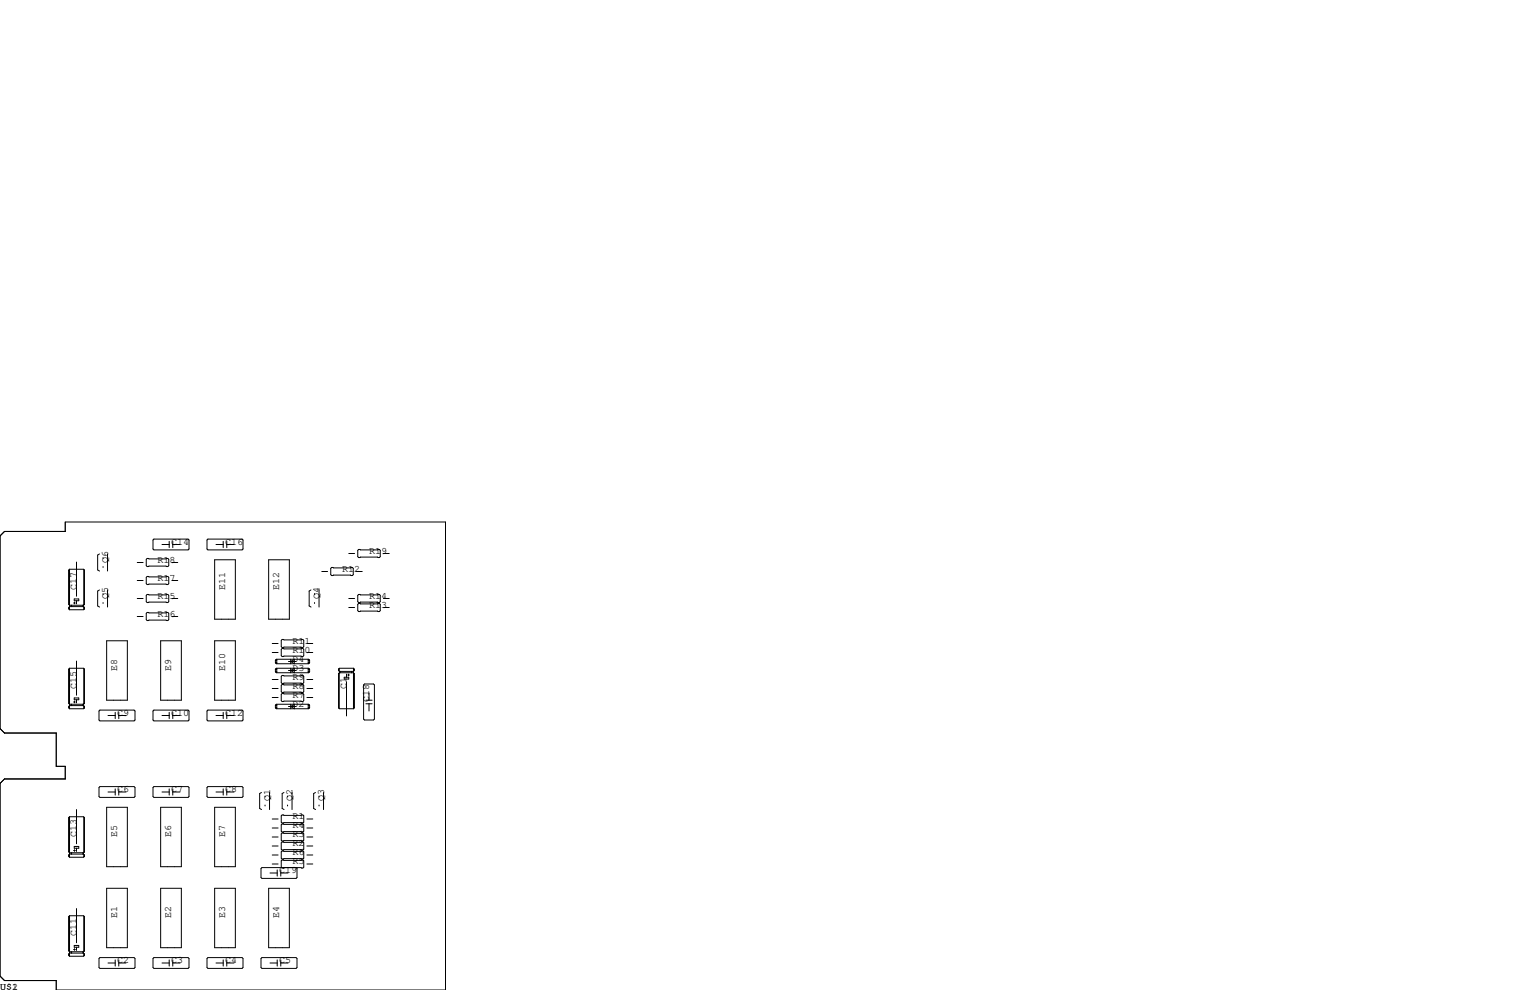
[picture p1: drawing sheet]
<svg xmlns="http://www.w3.org/2000/svg" width="432mm" height="279mm" viewBox="0 0 432 279" stroke-linecap="round" stroke-linejoin="round" font-family="sans-serif">
<g fill="none" stroke="#000" stroke-width=".28">
<path d="M0 151.3l1.3-1.3h17.1v-2.7h107.3v132.1h-109.8v-2.7h-14.6l-1.3-1.2v-54.4l1.3-1.3h17.1v-3.5h-2.5v-9.4h-14.6l-1.3-1.3zM21.6 158.6v9.7M28.1 156.3l-.5 .4v4.1l.5 .4M29.1 157.3v.3M29.1 159.9v.3M30.3 156.3v4.9M38.7 158.7h1.7M41.3 157.9l.2-.3h5.9l.2 .3v1.7l-.2 .3h-5.9l-.2-.3zM43.4 152.1h9.7l.2 .3v2.5l-.2 .3h-9.7l-.2-.3v-2.5zM45.7 153.7h2.1M47.8 152.8v1.8M48.5 158.7h1.7"/>
<path d="M48.8 153.7h2M48.8 152.8v1.8M58.4 152.4l.3-.3h9.6l.3 .3v2.5l-.3 .3h-9.6l-.3-.3zM60.6 158h5.8v16.8h-5.8zM61 153.7h2M63 152.8v1.8M64 153.7h2M64 152.8v1.8M75.8 158h5.9v16.8h-5.9zM98.4 156.2h1.7M101 155.3l.2-.2h5.9l.2 .2v1.8l-.2 .3h-5.9l-.2-.3zM108.2 156.2h1.7"/>
<path d="M19.5 160.9v9.7M19.5 171.4v.4M19.6 160.7l-.2 .2v9.7l.2 .2h4M19.6 160.7v11.4M19.6 160.7h4l.2 .2v9.7M19.7 170.9v.2M20.2 170.8v.4M20.8 170.2h.5M21 169h1.2v.5h-1.2zM21 169.9v.5M21.6 169.5v.9M23.4 170.8v.4"/>
<path d="M23.5 170.8v.4M23.6 171.2h-4l-.2 .2v.4l.2 .3M23.6 171.2l.2 .2v.4M23.6 170.8v.4M23.7 160.8v9.9M23.7 171.3v.7M23.8 160.9v9.7M23.8 171.4v.4M23.8 171.8l-.2 .3h-4M23.8 170.6l-.2 .2M28.1 166.5l-.5 .3v4.2l.5 .3M29.1 167.5v.3"/>
<path d="M29.1 170v.3M30.3 166.5v4.8M38.7 174h1.7M38.7 168.9h1.7M38.7 163.8h1.7M41.3 162.9l.2-.2h5.9l.2 .2v1.8l-.2 .3h-5.9l-.2-.3zM41.3 173.1l.2-.3h5.9l.2 .3v1.8l-.2 .2h-5.9l-.2-.2zM41.5 167.8h5.9l.2 .2v1.8l-.2 .3h-5.9l-.2-.3v-1.8zM48.5 174h1.7M48.5 168.9h1.7M48.5 163.8h1.7M87.8 166.5l-.6 .3v4.2l.6 .3"/>
<path d="M88.8 167.5v.3M88.8 170v.3M90 166.5v4.8M90.8 161.3h1.7M93.6 160.1h5.8l.3 .3v1.8l-.3 .2h-5.8l-.3-.2v-1.8zM98.4 168.9h1.7M98.4 171.4h1.7M100.6 161.3h1.6M101 168l.2-.2h5.9l.2 .2v1.8l-.2 .3h-5.9l-.2-.3zM101 170.6l.2-.3h5.9l.2 .3v1.7l-.2 .3h-5.9l-.2-.3zM108.2 168.9h1.7M108.2 171.4h1.7"/>
<path d="M19.5 188.8v9.7M19.5 199.4v.4M19.6 188.6h4l.2 .2v9.7M19.6 188.6l-.2 .2v9.7l.2 .3h4M19.6 188.6v11.4M19.7 198.9v.1M20.2 198.8v.3M20.8 198.1h.5M21 197h1.2v.5h-1.2zM21 197.9v.5M21.6 186.6v9.6M21.6 197.5v.9"/>
<path d="M23.4 198.8v.3M23.5 198.8v.3M23.6 199.1h-4l-.2 .3v.4l.2 .2M23.6 199.1l.2 .3v.4M23.6 198.8v.3M23.7 188.7v9.9M23.7 199.3v.6M23.8 199.4v.4M23.8 188.8v9.7M23.8 199.8l-.2 .2h-4M23.8 198.5l-.2 .3M30.1 180.8h5.8v16.8h-5.8z"/>
<path d="M45.3 180.8h5.9v16.8h-5.9zM60.6 180.8h5.8v16.8h-5.8zM76.8 194.3h1.7M76.8 184.1h1.7M76.8 181.6h1.7M76.8 196.8h1.7M76.8 191.8h1.7M77.7 186.3v.8M77.7 188.8v.8M77.7 199v.8M77.7 189.6l.4 .3M77.7 189.6h.4"/>
<path d="M77.7 188.8h.4M77.7 199.8l.4 .2M77.7 199.8h.4M77.7 199h.4M77.7 187.1l.4 .2M77.7 187.1h.4M77.7 186.3h.4M77.9 189.6l.2 .1M77.9 199.8l.2 .1M77.9 187.1l.2 .1M78.1 188.6l-.4 .2M78.1 186.1v1.2"/>
<path d="M78.1 188.6v1.3M78.1 198.8v1.2M78.1 188.7l-.2 .1M78.1 198.8l-.4 .2M78.1 198.9l-.2 .1M78.1 186.1l-.4 .2M78.1 186.2l-.2 .1M79.6 180.5h5.9l.2 .2v1.8l-.2 .3h-5.9l-.2-.3v-1.8zM79.6 183h5.9l.2 .3v1.7l-.2 .3h-5.9l-.2-.3v-1.7zM79.6 190.6h5.9l.2 .3v1.8l-.2 .2h-5.9l-.2-.2v-1.8zM79.6 193.2h5.9l.2 .2v1.8l-.2 .3h-5.9l-.2-.3v-1.8zM79.6 195.7h5.9l.2 .3v1.7l-.2 .3h-5.9l-.2-.3v-1.7z"/>
<path d="M81.4 189.2h2.2M81.4 199.4h2.2M81.4 186.7h2.2M82 186.7l1.1-.6v1.2zM82 189.2l1.1-.6v1.3zM82 199.4l1.1-.6v1.2zM82 186.1v1.2M82 188.6v1.3M82 198.8v1.2M86.6 194.3h1.7M86.6 184.1h1.7M86.6 181.6h1.7"/>
<path d="M86.6 196.8h1.7M86.6 191.8h1.7M87 188.6h-8.9M87 198.8h-8.9M87 186.1h-8.9M87 188.6l.4 .2M87 186.1v1.2M87 188.6v1.3M87 198.8v1.2M87 189.6h.4M87 188.8h.4M87 188.7l.2 .1"/>
<path d="M87 189.9h-8.9M87 198.8l.4 .2M87 199.8h.4M87 199h.4M87 198.9l.2 .1M87 186.1l.4 .2M87 187.1h.4M87 186.3h.4M87 186.2l.2 .1M87 187.3h-8.9M87.2 189.6l-.2 .1M87.2 199.8l-.2 .1"/>
<path d="M87.2 187.1l-.2 .1M87.4 186.3v.8M87.4 188.8v.8M87.4 199v.8M87.4 189.6l-.4 .3M87.4 199.8l-.4 .2M87.4 187.1l-.4 .2M95.6 188.8h.1M95.6 190.1v9.7l.2 .2h4M95.6 188.8v.4l.2 .3M95.6 190.1h.1M95.7 188.7v.7"/>
<path d="M95.7 190v9.9M95.8 189.9h4l.2 .2v9.7l-.2 .2M95.8 189.5v.4M95.8 189.9l-.2 .2M95.9 189.5v.4M97.2 191.1h1.2v.5h-1.2zM97.8 190.2v.9M97.8 192.4v9.7M98.1 190.5h.5M98.4 190.2v.6M99.2 189.5v.4M99.6 189.6v.1"/>
<path d="M99.8 188.6h-4l-.2 .2M99.8 188.6l.2 .2v.4l-.2 .3h-4M99.8 188.6v11.4M99.9 188.8v.4M99.9 190.1v9.7M102.6 193.3l.3-.3h2.5l.3 .3v9.6l-.3 .3h-2.5l-.3-.3zM103.3 197.6h1.7M103.3 198.6h1.7M104.1 195.6v2M104.1 198.6v2.1M28.2 200.4h9.6l.3 .3v2.5l-.3 .3h-9.6l-.3-.3v-2.5zM30.5 201.9h2"/>
<path d="M32.5 201v1.8M33.5 201.9h2.1M33.5 201v1.8M43.4 200.4h9.7l.2 .3v2.5l-.2 .3h-9.7l-.2-.3v-2.5zM45.7 201.9h2.1M47.8 201v1.8M48.8 201v1.8M48.8 201.9h2M58.7 200.4h9.6l.3 .3v2.5l-.3 .3h-9.6l-.3-.3v-2.5zM61 201.9h2M63 201v1.8M64 201v1.8"/>
<path d="M64 201.9h2M87 200h-8.9M19.5 230.8v9.6M19.6 230.5l-.2 .3v9.6l.2 .3h4M19.6 230.5v11.4M19.6 230.5h4l.2 .3v9.6M21 238.9h1.2v.5h-1.2zM21 239.8v.5M21.6 228.5v9.6M21.6 239.4v.9M23.7 230.6v9.9M23.8 230.8v9.6"/>
<path d="M28.2 222h9.6l.3 .2v2.6l-.3 .2h-9.6l-.3-.2v-2.6zM30.1 227.8h5.8v16.8h-5.8zM30.5 223.5h2M32.5 222.6v1.8M33.5 222.6v1.8M33.5 223.5h2.1M43.4 222h9.7l.2 .2v2.6l-.2 .2h-9.7l-.2-.2v-2.6zM45.3 227.8h5.9v16.8h-5.9zM45.7 223.5h2.1M47.8 222.6v1.8M48.8 222.6v1.8M48.8 223.5h2"/>
<path d="M58.7 222h9.6l.3 .2v2.6l-.3 .2h-9.6l-.3-.2v-2.6zM60.6 227.8h5.8v16.8h-5.8zM61 223.5h2M63 222.6v1.8M64 222.6v1.8M64 223.5h2M73.8 223.6l-.5 .4v4.2l.5 .3M74.8 224.7v.2M74.8 227.2v.3M76.1 223.6v4.9M76.8 231.1h1.7M76.8 233.7h1.7"/>
<path d="M76.8 238.8h1.7M76.8 236.2h1.7M79.6 230h5.9l.2 .3v1.7l-.2 .3h-5.9l-.2-.3v-1.7zM79.6 232.5h5.9l.2 .3v1.8l-.2 .2h-5.9l-.2-.2v-1.8zM79.6 235.1h5.9l.2 .2v1.8l-.2 .3h-5.9l-.2-.3v-1.8zM79.6 237.6h5.9l.2 .3v1.7l-.2 .3h-5.9l-.2-.3v-1.7zM80.1 223.6l-.5 .4v4.2l.6 .3M81.2 224.7v.2M81.2 227.2v.3M82.4 223.6v4.9M86.6 231.1h1.7M86.6 233.7h1.7"/>
<path d="M86.6 238.8h1.7M86.6 236.2h1.7M89 223.6l-.5 .4v4.2l.6 .3M90 224.7v.2M90 227.2v.3M91.3 223.6v4.9M19.5 241.3v.4M19.5 258.7v9.7M19.6 258.4l-.2 .3v9.7l.2 .2h4M19.6 258.4v11.5M19.6 258.4l4.1 .2M19.7 240.8v.1"/>
<path d="M20.2 240.7v.3M20.8 240h.5M21.6 256.4v9.7M23.4 240.7v.3M23.5 240.7v.3M23.6 241h-4l-.2 .3v.4l.2 .2M23.6 241l.2 .3v.4M23.6 240.7v.3M23.7 258.6l.1 9.8M23.7 241.2v.6M23.7 258.6v9.9M23.8 241.3v.4"/>
<path d="M23.8 258.7v9.7M23.8 241.7l-.2 .2h-4M23.8 240.4l-.2 .3M30.1 250.7h5.8v16.8h-5.8zM45.3 250.7h5.9v16.8h-5.9zM60.6 250.7h5.8v16.8h-5.8zM75.8 250.7h5.9v16.8h-5.9zM76.2 246.4h2M76.8 243.8h1.7M76.8 241.3h1.7M78.2 245.5v1.8M79.2 245.5v1.8"/>
<path d="M79.2 246.4h2.1M79.6 240.2h5.9l.2 .2v1.8l-.2 .2h-5.9l-.2-.2v-1.8zM80.1 244.9l-.5 .1-.2-.3v-1.7l.2-.3h5.9l.2 .3v1.7l-.2 .3-11.6-.1-.2 .2v2.5l.2 .3h9.7l.2-.3v-2.5l-.2-.2M86.6 243.8h1.7M86.6 241.3h1.7M19.5 269.2v.4M19.7 268.7v.2M20.2 268.6v.4M20.8 268h.5M21 266.8h1.2v.5h-1.2zM21 267.7v.5M21.6 267.3v.9"/>
<path d="M23.4 268.6v.4M23.5 268.6v.4M23.6 269h-4l-.2 .2v.4l.2 .3M23.6 269l.2 .2v.4M23.6 268.6v.4M23.7 269.1v.6M23.8 269.2v.4M23.8 269.6l-.2 .3h-4M23.8 268.4l-.2 .2M28.2 270.3h9.6l.3 .2v2.5l-.3 .3h-9.6l-.3-.3v-2.5zM30.5 271.8h2M32.5 270.9v1.8"/>
<path d="M33.5 270.9v1.8M33.5 271.8h2.1M43.2 270.5l.2-.2h9.7l.2 .2v2.5l-.2 .3h-9.7l-.2-.3zM45.7 271.8h2.1M47.8 270.9v1.8M48.8 270.9v1.8M48.8 271.8h2M58.4 270.5l.3-.2h9.6l.3 .2v2.5l-.3 .3h-9.6l-.3-.3zM61 271.8h2M63 270.9v1.8M64 270.9v1.8M64 271.8h2"/>
<path d="M73.7 270.5l.2-.2h9.7l.2 .2v2.5l-.2 .3h-9.7l-.2-.3zM76.2 271.8h2M78.2 270.9v1.8M79.2 271.8h2.1M79.2 270.9v1.8"/>
</g>
<g font-size="2.8">
<text x="48.3" y="153.7">C14</text>
<text x="63.5" y="153.7">C16</text>
<text x="30.5" y="158.8" transform="rotate(-90 30.5 158.8)">Q6</text>
<text x="44.4" y="158.8">R18</text>
<text x="96.5" y="161.3">R12</text>
<text x="104.1" y="156.2">R19</text>
<text x="21.6" y="166.4" transform="rotate(-90 21.6 166.4)">C17</text>
<text x="44.4" y="163.8">R17</text>
<text x="63.5" y="166.4" transform="rotate(-90 63.5 166.4)">E11</text>
<text x="78.7" y="166.4" transform="rotate(-90 78.7 166.4)">E12</text>
<text x="30.5" y="168.9" transform="rotate(-90 30.5 168.9)">Q5</text>
<text x="44.4" y="174">R16</text>
<text x="44.4" y="168.9">R15</text>
<text x="90.2" y="168.9" transform="rotate(-90 90.2 168.9)">Q4</text>
<text x="104.1" y="168.9">R14</text>
<text x="104.1" y="171.4">R13</text>
<text x="82.5" y="184.1">R10</text>
<text x="82.5" y="181.6">R11</text>
<text x="33" y="189.2" transform="rotate(-90 33 189.2)">E8</text>
<text x="48.3" y="189.2" transform="rotate(-90 48.3 189.2)">E9</text>
<text x="63.5" y="189.2" transform="rotate(-90 63.5 189.2)">E10</text>
<text x="82.5" y="189.2">D3</text>
<text x="82.5" y="186.7">D4</text>
<text x="82.5" y="191.8">R9</text>
<text x="21.6" y="194.3" transform="rotate(-90 21.6 194.3)">C15</text>
<text x="82.5" y="194.3">R8</text>
<text x="82.5" y="196.8">R7</text>
<text x="97.8" y="194.3" transform="rotate(-90 97.8 194.3)">C1</text>
<text x="33" y="201.9">C9</text>
<text x="48.3" y="201.9">C10</text>
<text x="63.5" y="201.9">C12</text>
<text x="82.5" y="199.4">D2</text>
<text x="104.1" y="198.1" transform="rotate(-90 104.1 198.1)">C18</text>
<text x="33" y="223.5">C6</text>
<text x="48.3" y="223.5">C7</text>
<text x="63.5" y="223.5">C8</text>
<text x="76.2" y="226.1" transform="rotate(-90 76.2 226.1)">Q1</text>
<text x="82.5" y="226.1" transform="rotate(-90 82.5 226.1)">Q2</text>
<text x="91.4" y="226.1" transform="rotate(-90 91.4 226.1)">Q3</text>
<text x="82.5" y="231.1">R1</text>
<text x="82.5" y="233.7">R4</text>
<text x="21.6" y="236.2" transform="rotate(-90 21.6 236.2)">C13</text>
<text x="33" y="236.2" transform="rotate(-90 33 236.2)">E5</text>
<text x="48.3" y="236.2" transform="rotate(-90 48.3 236.2)">E6</text>
<text x="63.5" y="236.2" transform="rotate(-90 63.5 236.2)">E7</text>
<text x="82.5" y="238.8">R2</text>
<text x="82.5" y="236.2">R3</text>
<text x="82.5" y="243.8">R5</text>
<text x="82.5" y="241.3">R6</text>
<text x="78.7" y="246.4">C19</text>
<text x="33" y="259.1" transform="rotate(-90 33 259.1)">E1</text>
<text x="48.3" y="259.1" transform="rotate(-90 48.3 259.1)">E2</text>
<text x="63.5" y="259.1" transform="rotate(-90 63.5 259.1)">E3</text>
<text x="78.7" y="259.1" transform="rotate(-90 78.7 259.1)">E4</text>
<text x="21.6" y="264.2" transform="rotate(-90 21.6 264.2)">C11</text>
<text x="33" y="271.8">C2</text>
<text x="48.3" y="271.8">C3</text>
<text x="63.5" y="271.8">C4</text>
<text x="78.7" y="271.8">C5</text>
<text x="0" y="279.4">U$1</text>
<text x="3.4" y="279.4">2</text>
</g>
</svg>
